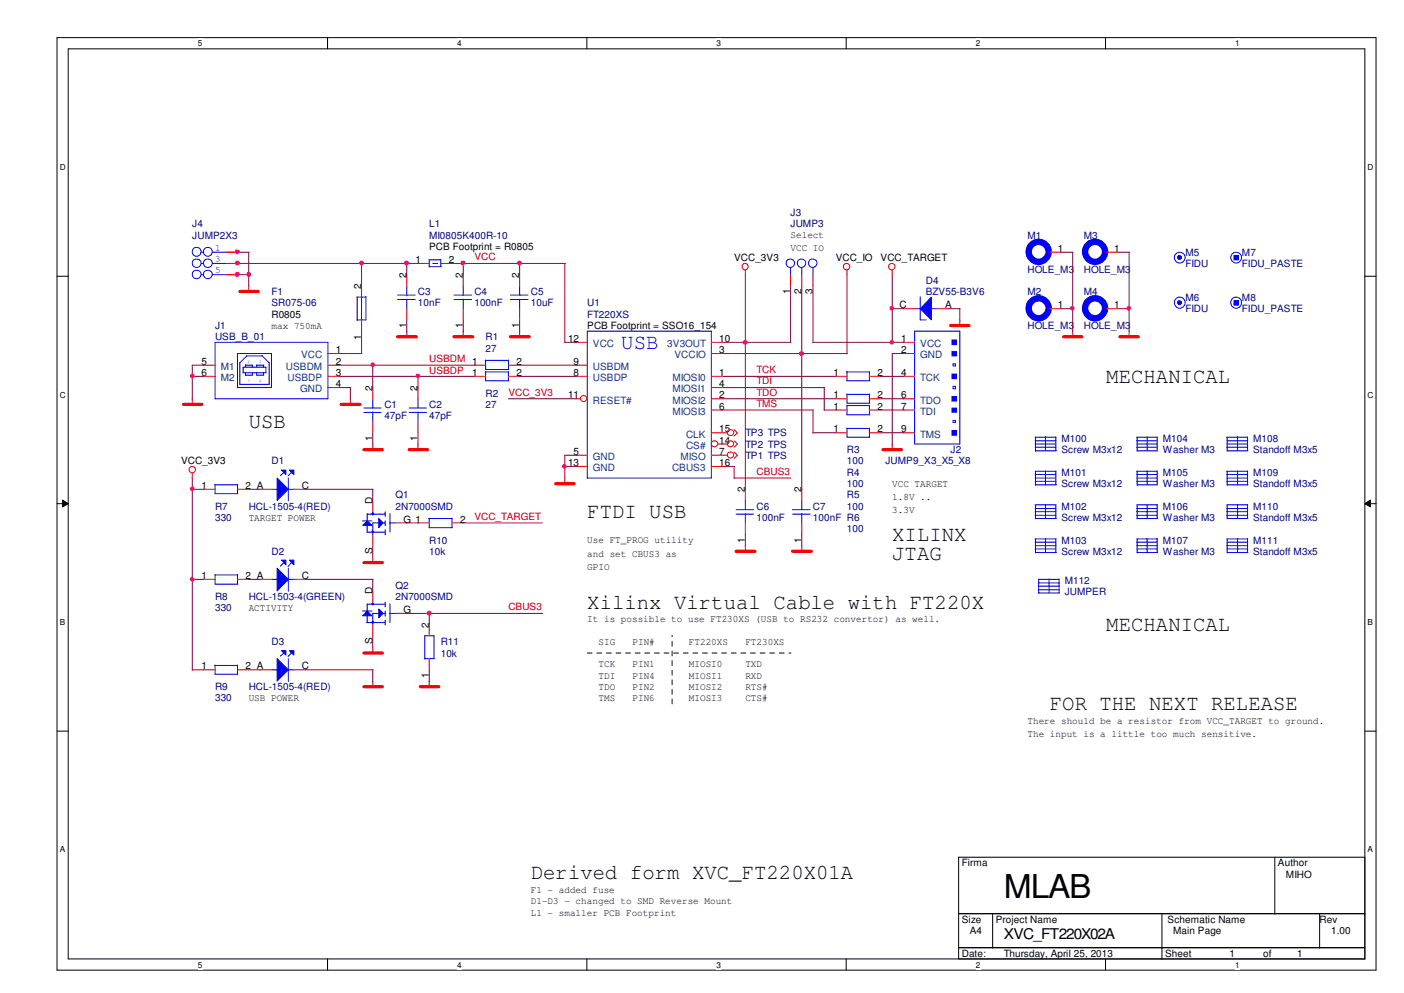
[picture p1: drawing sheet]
# OrCAD Capture schematic XVC_FT220X02A.DSN
size A4; title: XVC_FT220X02A; rev: 1.00; note: Main Page

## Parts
C1  47pF  [C0805]
C2  47pF  [C0805]
C3  10nF  [C0805]
C4  100nF  [C0805]
C5  10uF  [C0805]
C6  100nF  [C0805]
C7  100nF  [C0805]
D1  HCL-1505-4(RED)  [LED1206REV]
D2  HCL-1503-4(GREEN)  [LED1206REV]
D3  HCL-1505-4(RED)  [LED1206REV]
D4  BZV55-B3V6  [MINIMELF]
F1  SR075-06  [R0805]
J1  USB_B_01  [USB_B_01]
J2  JUMP9_X3_X5_X8  [JUMP9_X3_X5_X8]
J3  JUMP3  [JUMP3]
J4  JUMP2X3  [JUMP2X3]
L1  MI0805K400R-10  [R0805]
M1  HOLE_M3  [HOLE_M3]
M2  HOLE_M3  [HOLE_M3]
M3  HOLE_M3  [HOLE_M3]
M4  HOLE_M3  [HOLE_M3]
M5  FIDU  [FIDU]
M6  FIDU  [FIDU]
M7  FIDU_PASTE  [FIDU_PASTE]
M8  FIDU_PASTE  [FIDU_PASTE]
M100  Screw M3x12  [No_PCB_Footprint]
M101  Screw M3x12  [No_PCB_Footprint]
M102  Screw M3x12  [No_PCB_Footprint]
M103  Screw M3x12  [No_PCB_Footprint]
M104  Washer M3  [No_PCB_Footprint]
M105  Washer M3  [No_PCB_Footprint]
M106  Washer M3  [No_PCB_Footprint]
M107  Washer M3  [No_PCB_Footprint]
M108  Standoff M3x5  [No_PCB_Footprint]
M109  Standoff M3x5  [No_PCB_Footprint]
M110  Standoff M3x5  [No_PCB_Footprint]
M111  Standoff M3x5  [No_PCB_Footprint]
M112  JUMPER  [No_PCB_Footprint]
Q1  2N7000SMD  [SOT23]
Q2  2N7000SMD  [SOT23]
R1  27  [R0805]
R2  27  [R0805]
R3  100  [R0805]
R4  100  [R0805]
R5  100  [R0805]
R6  100  [R0805]
R7  330  [R0805]
R8  330  [R0805]
R9  330  [R0805]
R10  10k  [R0805]
R11  10k  [R0805]
TP1  TPS  [TPS]
TP2  TPS  [TPS]
TP3  TPS  [TPS]
U1  FT220XS  [SSO16_154]

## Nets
GND: C1.1 C2.1 C3.1 C4.1 C5.1 C6.1 C7.1 D3.C D4.A J1.4(GND) J1.5(M1) J1.6(M2) J2.2(GND) J4.1 J4.2 J4.5 J4.6 M1.1(PIN) M2.1(PIN) M3.1(PIN) M4.1(PIN) Q1.S Q2.S R11.1 U1.5(GND) U1.13(GND)
VCC: C4.2 C5.2 L1.2 U1.12(VCC)
VCC_3V3: C6.2 J3.1 R7.1 R8.1 R9.1 U1.10(3V3OUT) U1.11(RESET#)
VCC_IO: C7.2 J3.2 U1.3(VCCIO)
VCC_TARGET: D4.C J2.1(VCC) J3.3 R10.2
CBUS3: Q2.G R11.2 U1.16(CBUS3)
TCK: R3.1 U1.1(MIOSI0)
TDI: R5.1 U1.4(MIOSI1)
TDO: R4.1 U1.2(MIOSI2)
TMS: R6.1 U1.6(MIOSI3)
USBDM: C1.2 J1.2(USBDM) R1.1
USBDP: C2.2 J1.3(USBDP) R2.1
N00158: F1.1 J1.1(VCC)
N00252: R1.2 U1.9(USBDM)
N00254: R2.2 U1.8(USBDP)
N00353: C3.2 F1.2 J4.3 J4.4 L1.1
N00733: J2.4(TCK) R3.2
N00736: J2.6(TDO) R4.2
N00739: J2.7(TDI) R5.2
N00742: J2.9(TMS) R6.2
N00821: D3.A R9.2
N00830: D1.A R7.2
N00894: D1.C Q1.D
N00934: Q1.G R10.1
N01042: D2.A R8.2
N01044: D2.C Q2.D
N04414: TP2.1 U1.14(CS#)
N04415: TP1.1 U1.7(MISO)
N04416: TP3.1 U1.15(CLK)

Not connected (* = marked no-connect by the designer): M5 DUMMY; M6 DUMMY; M7 DUMMY; M8 DUMMY; M100 DUMMY; M101 DUMMY; M102 DUMMY; M103 DUMMY; M104 DUMMY; M105 DUMMY; M106 DUMMY; M107 DUMMY; M108 DUMMY; M109 DUMMY; M110 DUMMY; M111 DUMMY; M112 DUMMY

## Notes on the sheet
- Select
  VCC IO
- max 750mA
- MECHANICAL
- USB
- VCC TARGET
  1.8V ..
  3.3V
- FTDI USB
- TARGET POWER
- Use FT_PROG utility
  and set CBUS3 as
  GPIO
- XILINX
  JTAG
- Xilinx Virtual Cable with FT220X
- ACTIVITY
- It is possible to use FT230XS (USB to RS232 convertor) as well.
- MECHANICAL
- SIG
- PIN#
- FT220XS
- FT230XS
- TCK
- PIN1
- MIOSI0
- TXD
- TDI
- TDO
- PIN2
- PIN4
- MIOSI1
- MIOSI2
- RTS#
- RXD
- USB POWER
- TMS
- PIN6
- MIOSI3
- CTS#
- FOR THE NEXT RELEASE
- There should be a resistor from VCC_TARGET to ground.
  The input is a little too much sensitive.
- Derived form XVC_FT220X01A
- F1 - added fuse
- D1-D3 - changed to SMD Reverse Mount
- L1 - smaller PCB Footprint
